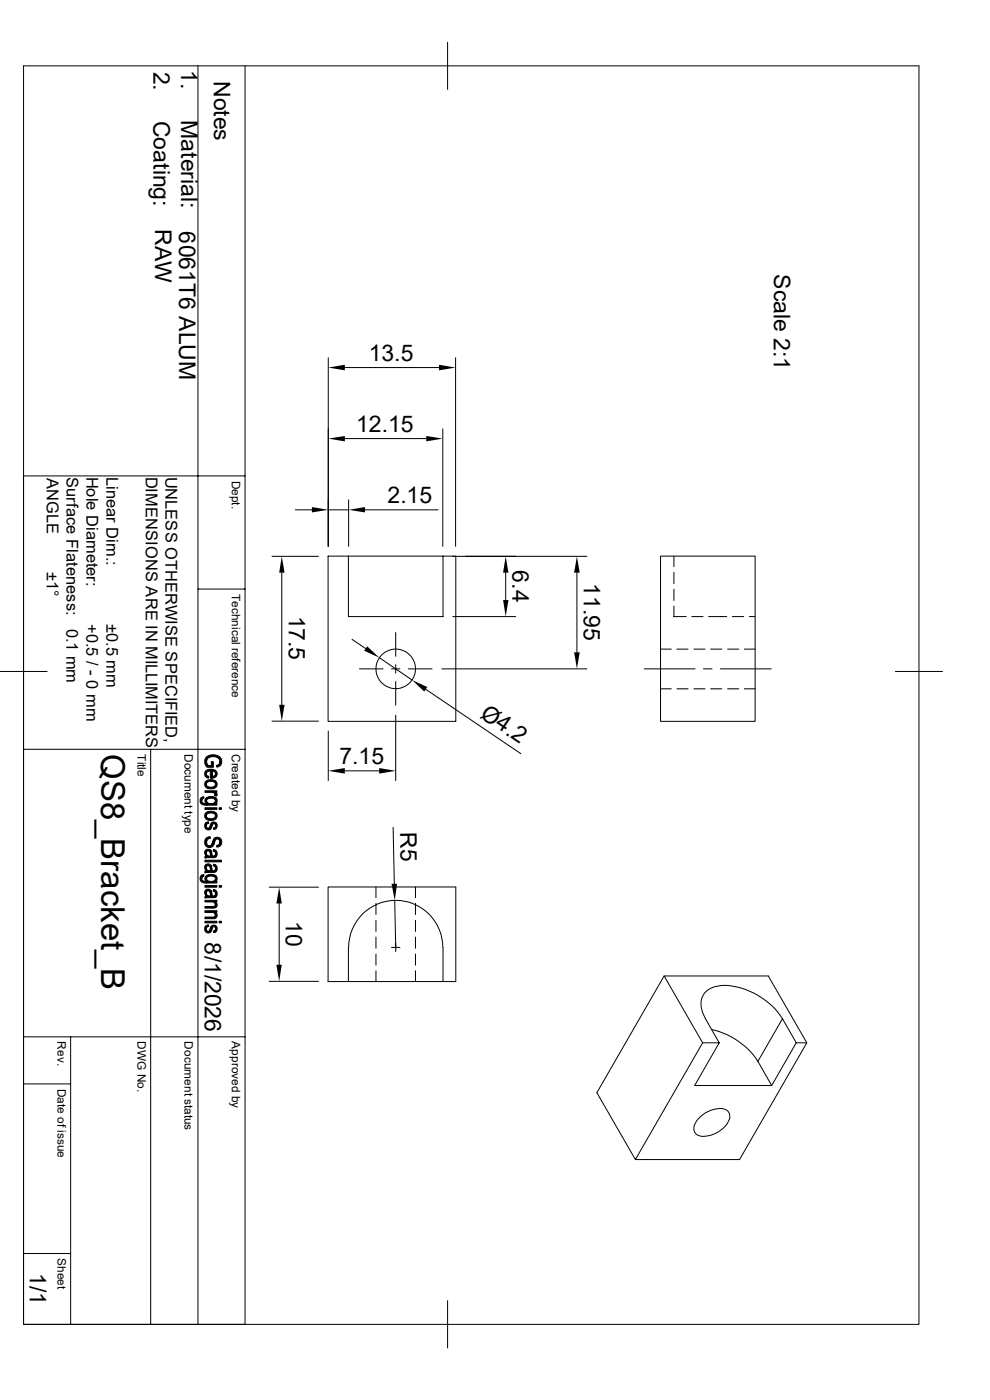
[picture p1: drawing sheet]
<svg xmlns="http://www.w3.org/2000/svg" width="210mm" height="297mm" viewBox="0 0 210 297" stroke-linecap="round" stroke-linejoin="round" font-family="sans-serif">
<g fill="none" stroke="#000" stroke-width=".21">
<path d="M5 14h189.9v267h-189.9zM42 14v267M52 14v267h-47M95 9v10M69.6 75.9v40M73.2 78h19.9M96.6 75.9v40M73.2 93h17.2M93.9 91v24.9M5 101h47M57.7 118h9.9M62.7 108.2h3.5"/>
<path d="M69.6 108.2h4.4M73.9 118v12.8h20.1v-12.8h2.7v35h-27.1v-35h24.4M74 106v9.9M77.4 108.2h15.5M96.1 118h28.4M140.1 118h20.1v35h-20.1zM143 118v2.2M42 125h10M59.8 121.5v28M74.7 135.6l2.9 2M80.5 139.5l6.9 4.8M83.9 134.2v5"/>
<path d="M96.1 130.8h13.3M107.3 121.5v5.8M122.4 121.5v16.9M140.1 137.7h2.3M143 128.6v2.2h2.6M143 121.4v2.4M143 125v2.4M143.6 137.7h2.4M146.8 130.8h2.3M147.2 137.7h2.4M150.3 130.8h3.9M150.7 137.7h2.4"/>
<path d="M154.3 137.7h2.4M155.4 130.8h2.4M157.9 137.7h2.3M159 130.8h1.2M0 142.5h10M5 159h47M32 159v122M57.7 153h9.9M69.6 155.1v10.5M76.2 141.9h5.1M83.1 141.9h1.7M83.9 141v1.8"/>
<path d="M83.9 144.6v5M83.9 151.7v13.9M86.6 141.9h5.1M90.3 146.2l20.2 13.7M93.7 141.9h30.8M136.7 141.9h10.7M140.1 146.1h2.3M143.6 146.1h2.4M147.2 146.1h2.4M149.2 141.9h1.8M150.7 146.1h2.4M152.8 141.9h10.8"/>
<path d="M154.3 146.1h2.4M157.9 146.1h2.3M189.9 142.5h10M73.2 163.5h7.2M83.4 175.5l.3 12M57.1 188.2h10.5M59.2 191.7v13M79.8 188.2v2.3M79.8 191.6v2.4M79.8 195.2v2.4M79.8 198.8v2.4M83.7 191l.2 10"/>
<path d="M88.1 188.2v2.3M88.1 191.6v2.4M88.1 195.2v2.4M88.1 198.8v2.4M5 220h47M15 220v61M57.1 208.2h10.5M73.9 208.2h-4.3v-20h27.1v20h-2.7M73.9 201v7.2h20.1M74 201a10 10 0 0 1 9.9-10 10 10 0 0 1 10 10M79.8 202.4v2.4M79.8 206v2.2"/>
<path d="M83.1 201h1.7M83.9 200.1v1.8M88.1 202.4v2.4M88.1 206v2.2M94 201v7.2M140.9 207.1l8.2 14.1-14.3 24.8M150.9 218.4a15.9 15.9 0 0 1 9.9 6.8M166 216.1l2.9 5.1M166 216.1l-5.2 9.1M166 216.1a15.4 15.4 0 0 0-13-7 4 4 0 0 0-4.3 4.3l.3 1.3 .6 1.4 3 5.1-5.2 9.1h16.3l-2.9-5.1M5 230h10M148.5 236.9a5.8 5.8 0 0 1 5.3-1.6 1.7 1.7 0 0 1 .7 2.7 6.1 6.1 0 0 1-6.2 2.9 1.7 1.7 0 0 1-.8-2.6z"/>
<path d="M149.1 221.2h3.5M171.2 221.2l-8.2-14.1h-22.1l-14.3 24.7 8.2 14.2h22.1l14.3-24.8h-2.3l-5.2 9.1M5 265.9h10M95 275.9v10.1"/>
<circle cx="83.9" cy="141.9" r="4.2"/>
</g>
<g fill="#000" stroke="#000" stroke-width=".21">
<path d="M42.8 169.2l.5-.2-.1 .4-.3 .1-.1 .4z" fill-rule="evenodd"/>
<path d="M42.6 169.2h.2v.7a.73 .73 0 0 0 1 .5v.4a1.03 1.03 0 0 1-1.2-.3 1.03 1.03 0 0 1 0-1.3z" fill-rule="evenodd"/>
<path d="M43.6 163.6l.2-.2v1l.5 .3-.1 .4a.92 .92 0 0 1-.6-1.5z" fill-rule="evenodd"/>
<path d="M43.7 174.5l.5-.2 .1 .4-.4 .2-.1 .3z" fill-rule="evenodd"/>
<path d="M43.8 177.8l.8-.3v.4a.8 .8 0 0 0-.8 .8z" fill-rule="evenodd"/>
<path d="M43.8 160.6v1.1l.3 .6 .7 .1v-.8h.5v1.2h-1.4l-.1-.2-.4-.7 .1-.8z" fill-rule="evenodd"/>
<path d="M43.8 163.4a1.99 1.99 0 0 1 1.9 0v.8l-.2-.5-.5-.1v1.5h-.4v-1.6l-.6 .2-.2 .5z" fill-rule="evenodd"/>
<path d="M43.8 165.7l.8-.3 1 .2 .1 .8a1.09 1.09 0 0 0-1-.6 1.09 1.09 0 0 0-.9 .6z" fill-rule="evenodd"/>
<path d="M43.8 172.4l.5-.3 1 .1 .4 .2v.7a1.07 1.07 0 0 0-.9-.6 1.07 1.07 0 0 0-1 .6z" fill-rule="evenodd"/>
<path d="M43.6 174.6l.1-.1 .1 .7a.42 .42 0 0 0 .4 .5 .42 .42 0 0 0 .4-.6 .74 .74 0 0 1 1.1-.6v.7a.38 .38 0 0 0-.4-.5 .38 .38 0 0 0-.3 .5 .83 .83 0 0 1-1.2 .7 .83 .83 0 0 1-.2-1.3z" fill-rule="evenodd"/>
<path d="M43.6 169.4a1.92 1.92 0 0 1 2.2-.2l-.1 .7a1.08 1.08 0 0 0-1.9 0v.9v-.4a.69 .69 0 0 1-.2-1z" fill-rule="evenodd"/>
<path d="M43.5 171.4h2.5v.3h-2.5z" fill-rule="evenodd"/>
<path d="M43.5 167.8h2.5v.3h-.4v.4l-.4-.4h-1.7z" fill-rule="evenodd"/>
<path d="M43.8 169.9a1.13 1.13 0 0 0 1.9 .2v.4h.3v.3h-2.2z" fill-rule="evenodd"/>
<path d="M45 163.6v1.1h.2l.5-.4v-.9a.94 .94 0 0 1 .3 1.2 .94 .94 0 0 1-1 .5z" fill-rule="evenodd"/>
<path d="M43.5 165.9l.3-.2v.7a1.1 1.1 0 0 0 1.6 .5l.3-.5v-.7a.99 .99 0 0 1 .2 1.3 .99 .99 0 0 1-1.2 .3 1.03 1.03 0 0 1-1.1-.3 1.03 1.03 0 0 1-.1-1.1z" fill-rule="evenodd"/>
<path d="M45.6 168.1l.5 .3-.2 .5-.4-.1z" fill-rule="evenodd"/>
<path d="M45.8 169.2a.75 .75 0 0 1-.1 1.3z" fill-rule="evenodd"/>
<path d="M43.7 172.4l.1 .7a1.1 1.1 0 0 0 1.9 0l.1-.7a.99 .99 0 0 1 .1 1.2 .99 .99 0 0 1-1.1 .5 1.03 1.03 0 0 1-1.2-.4 1.03 1.03 0 0 1 .1-1.3z" fill-rule="evenodd"/>
<path d="M45.7 174.5a.81 .81 0 0 1 .4 .9 .81 .81 0 0 1-.8 .6v-.4l.4-.3z" fill-rule="evenodd"/>
<path d="M46.6 178.6v1l-.6 .1v-.3l.5-.3z" fill-rule="evenodd"/>
<path d="M46.7 161.6v.9l-.7 .2-.1-.3 .5-.3z" fill-rule="evenodd"/>
<path d="M46.5 171.4h.5v.3h-.5z" fill-rule="evenodd"/>
<path d="M43.8 160.6l1-.5 1.1 .1a1.33 1.33 0 0 1 1.1 .9 1.33 1.33 0 0 1-.3 1.4v-.9a1.51 1.51 0 0 0-2.5-.7l-.4 .7z" fill-rule="evenodd"/>
<path d="M43.7 177.9l.1-.1v.9a.64 .64 0 0 0 .7 .7 .64 .64 0 0 0 .6-.8 1 1 0 0 1 1.5-.8 1 1 0 0 1 0 1.7v-.9a.55 .55 0 0 0-.5-.6 .55 .55 0 0 0-.5 .7l-.1 .2a1.06 1.06 0 0 1-1.4 .8 1.06 1.06 0 0 1-.6-1.5z" fill-rule="evenodd"/>
<path d="M42.8 185.7l.5-.2-.1 .4-.3 .1-.1 .4z" fill-rule="evenodd"/>
<path d="M43.5 182.5h3.5v.3h-3.5z" fill-rule="evenodd"/>
<path d="M43.8 180.9v.7z" fill-rule="evenodd"/>
<path d="M43.8 184.1v.6z" fill-rule="evenodd"/>
<path d="M43.8 189.4v.7z" fill-rule="evenodd"/>
<path d="M42.6 185.8l.2-.1v.7a.78 .78 0 0 0 1 .6v.3a1.01 1.01 0 0 1-1.1-.3 1.01 1.01 0 0 1-.1-1.2z" fill-rule="evenodd"/>
<path d="M43.7 196.4l.5-.2 .1 .4-.4 .2-.1 .3z" fill-rule="evenodd"/>
<path d="M43.6 180.3a.87 .87 0 0 1 1.2 .2l-.1 1a.82 .82 0 0 0-.7-.9l-.2 .2-.1 .8a.94 .94 0 0 1-.1-1.3z" fill-rule="evenodd"/>
<path d="M43.6 183.5a.78 .78 0 0 1 1.2 .1l-.1 1.1v-.1a.92 .92 0 0 0-.6-1l-.3 .3-.1 .8a.92 .92 0 0 1-.1-1.2z" fill-rule="evenodd"/>
<path d="M43.6 188.8a.87 .87 0 0 1 1.2 .1l-.1 1.1a.9 .9 0 0 0-.6-1l-.3 .2-.1 .8a.93 .93 0 0 1-.1-1.2z" fill-rule="evenodd"/>
<path d="M45.6 191.3l.1 .6z" fill-rule="evenodd"/>
<path d="M45.6 193.5l.1 .6z" fill-rule="evenodd"/>
<path d="M45.3 180.2l.4 .2v.7l-.1-.3-.4-.2z" fill-rule="evenodd"/>
<path d="M45.3 183.3l.4 .2v.7l-.1-.3-.4-.2z" fill-rule="evenodd"/>
<path d="M45.3 188.7l.4 .1v.8l-.1-.4-.4-.1z" fill-rule="evenodd"/>
<path d="M43.6 196.5l.1-.1 .1 .7a.42 .42 0 0 0 .4 .5 .42 .42 0 0 0 .4-.6 .74 .74 0 0 1 1.1-.6v.7a.38 .38 0 0 0-.4-.5 .38 .38 0 0 0-.3 .5 .83 .83 0 0 1-1.2 .7 .83 .83 0 0 1-.2-1.3z" fill-rule="evenodd"/>
<path d="M43.6 185.9a1.92 1.92 0 0 1 2.2-.1l-.1 .6a1.13 1.13 0 0 0-1.7-.3l-.2 .3v.9v-.3a.74 .74 0 0 1-.2-1.1z" fill-rule="evenodd"/>
<path d="M43.5 187.9h2.5v.3h-2.5z" fill-rule="evenodd"/>
<path d="M43.5 195.5h2.5v.3h-2.5z" fill-rule="evenodd"/>
<path d="M43.8 186.4a1.13 1.13 0 0 0 1.9 .2v.4h.3v.3h-2.2z" fill-rule="evenodd"/>
<path d="M43.5 191h2.5v.3h-.4v.3l-.5-.3h-1.6z" fill-rule="evenodd"/>
<path d="M43.5 193.2h2.5v.3h-.4v.4l-.3-.3h-1.8z" fill-rule="evenodd"/>
<path d="M43.8 181.2l.3 .3 .6 .1 .1-1.1 .2 .6a.4 .4 0 0 0 .3 .5 .4 .4 0 0 0 .4-.5v-.7a.86 .86 0 0 1 .4 1 .86 .86 0 0 1-1 .5l-1.6 .2v-.4l.3-.1z" fill-rule="evenodd"/>
<path d="M43.8 184.3l.3 .4h.6l.1-1.1 .2 .6a.4 .4 0 0 0 .3 .5 .4 .4 0 0 0 .4-.5v-.7a.88 .88 0 0 1 .4 1 .88 .88 0 0 1-1 .6l-1.6 .1v-.4l.3-.1z" fill-rule="evenodd"/>
<path d="M45.8 185.8a.75 .75 0 0 1-.1 1.2z" fill-rule="evenodd"/>
<path d="M43.8 189.7l.3 .3 .6 .1 .1-1.2 .2 .7a.4 .4 0 0 0 .3 .5 .4 .4 0 0 0 .4-.5v-.8a.88 .88 0 0 1 .4 1.1 .88 .88 0 0 1-1 .6h-1.6v-.3l.3-.1z" fill-rule="evenodd"/>
<path d="M43.5 192.3h1.8l.4-.2v-.8a.74 .74 0 0 1 .3 1 .74 .74 0 0 1-1 .4h-1.5z" fill-rule="evenodd"/>
<path d="M43.5 194.6l1.9-.1 .3-.2v-.7a.74 .74 0 0 1 .3 1 .74 .74 0 0 1-1 .3h-1.5z" fill-rule="evenodd"/>
<path d="M45.7 196.4a.82 .82 0 0 1 .3 .9 .82 .82 0 0 1-.7 .6v-.4l.4-.3z" fill-rule="evenodd"/>
<path d="M46.5 187.9h.5v.3h-.5z" fill-rule="evenodd"/>
<path d="M46.5 195.5h.5v.3h-.5z" fill-rule="evenodd"/>
</g>
<g fill="#000">
<path d="M69.6 78l3.6-.6v1.2zM93.1 77.4l3.5 .6-3.5 .6zM69.6 93l3.6-.5v1.1zM90.4 92.5l3.5 .5-3.5 .6zM66.2 107.6l3.4 .6-3.4 .5zM74 108.2l3.4-.6v1.1zM59.8 118l.6 3.5h-1.2zM77.9 137.1l2.6 2.4-3.2-1.5zM107.3 118l.6 3.5h-1.2zM106.7 127.3h1.2l-.6 3.5zM122.4 118l.6 3.5h-1.2zM121.8 138.4h1.2l-.6 3.5z"/>
<path d="M59.2 149.5h1.2l-.6 3.5zM87.4 144.3l3.2 1.5-.6 .9zM69.6 163.5l3.6-.6v1.2zM80.4 162.9l3.5 .6-3.5 .6zM59.2 188.2l.6 3.5h-1.2zM83.1 187.5h1.1l-.5 3.5zM58.6 204.7h1.2l-.6 3.5z"/>
</g>
<text font-size="7" x="21.5" y="160" transform="rotate(90 21.5 160)">QS8_Bracket_B</text>
<g font-size="4.9">
<text x="32.6" y="15.2" transform="rotate(90 32.6 15.2)">2.</text>
<text x="38.4" y="14.8" transform="rotate(90 38.4 14.8)">1.</text>
<text x="45.4" y="17.1" transform="rotate(90 45.4 17.1)">Notes</text>
<text x="32.6" y="25.6" transform="rotate(90 32.6 25.6)">Coating:</text>
<text x="38.4" y="25.5" transform="rotate(90 38.4 25.5)">Material:</text>
<text x="32.9" y="48.7" transform="rotate(90 32.9 48.7)">RAW</text>
<text x="38" y="49.1" transform="rotate(90 38 49.1)">6061T6 ALUM</text>
<text x="164.2" y="58.2" transform="rotate(90 164.2 58.2)">Scale 2:1</text>
<text x="78.2" y="76.5">13.5</text>
<text x="75.5" y="91.6">12.15</text>
<text x="82.2" y="106.7">2.15</text>
<text x="108.8" y="121" transform="rotate(90 108.8 121)">6.4</text>
<text x="123.8" y="123.7" transform="rotate(90 123.8 123.7)">11.95</text>
<text x="61.3" y="130.6" transform="rotate(90 61.3 130.6)">17.5</text>
<text x="101.6" y="152" transform="rotate(34 101.6 152)">Ø4.2</text>
<text x="72" y="162.1">7.15</text>
<text x="84.9" y="176.5" transform="rotate(89 84.9 176.5)">R5</text>
<text x="60.7" y="195.3" transform="rotate(90 60.7 195.3)">10</text>
<text x="43.5" y="199.9" transform="rotate(90 43.5 199.9)">8/1/2026</text>
<text x="6.3" y="270" transform="rotate(90 6.3 270)">1/1</text>
</g>
<g font-size="3.5">
<text x="9.9" y="101.4" transform="rotate(90 9.9 101.4)">ANGLE</text>
<text x="14.1" y="101.2" transform="rotate(90 14.1 101.2)">Surface Flateness:</text>
<text x="18.3" y="101.1" transform="rotate(90 18.3 101.1)">Hole Diameter:</text>
<text x="22.6" y="101.1" transform="rotate(90 22.6 101.1)">Linear Dim.:</text>
<text x="30.9" y="101.1" transform="rotate(90 30.9 101.1)">DIMENSIONS ARE IN MILLIMITERS</text>
<text x="35.1" y="101.1" transform="rotate(90 35.1 101.1)">UNLESS OTHERWISE SPECIFIED,</text>
<text x="9.9" y="121.2" transform="rotate(90 9.9 121.2)">±1°</text>
<text x="14.1" y="133.4" transform="rotate(90 14.1 133.4)">0.1 mm</text>
<text x="18.3" y="132.3" transform="rotate(90 18.3 132.3)">+0.5 / - 0 mm</text>
<text x="22.6" y="132.3" transform="rotate(90 22.6 132.3)">±0.5 mm</text>
</g>
<g font-size="2.5">
<text x="49.2" y="102" transform="rotate(90 49.2 102)">Dept.</text>
<text x="49.2" y="126" transform="rotate(90 49.2 126)">Technical reference</text>
<text x="29.2" y="160" transform="rotate(90 29.2 160)">Title</text>
<text x="39.2" y="160" transform="rotate(90 39.2 160)">Document type</text>
<text x="49.2" y="160" transform="rotate(90 49.2 160)">Created by</text>
<text x="12.2" y="220.9" transform="rotate(90 12.2 220.9)">Rev.</text>
<text x="29.2" y="220.9" transform="rotate(90 29.2 220.9)">DWG No.</text>
<text x="39.2" y="220.9" transform="rotate(90 39.2 220.9)">Document status</text>
<text x="49.2" y="220.9" transform="rotate(90 49.2 220.9)">Approved by</text>
<text x="12.2" y="231" transform="rotate(90 12.2 231)">Date of issue</text>
<text x="12.2" y="266.9" transform="rotate(90 12.2 266.9)">Sheet</text>
</g>
</svg>
